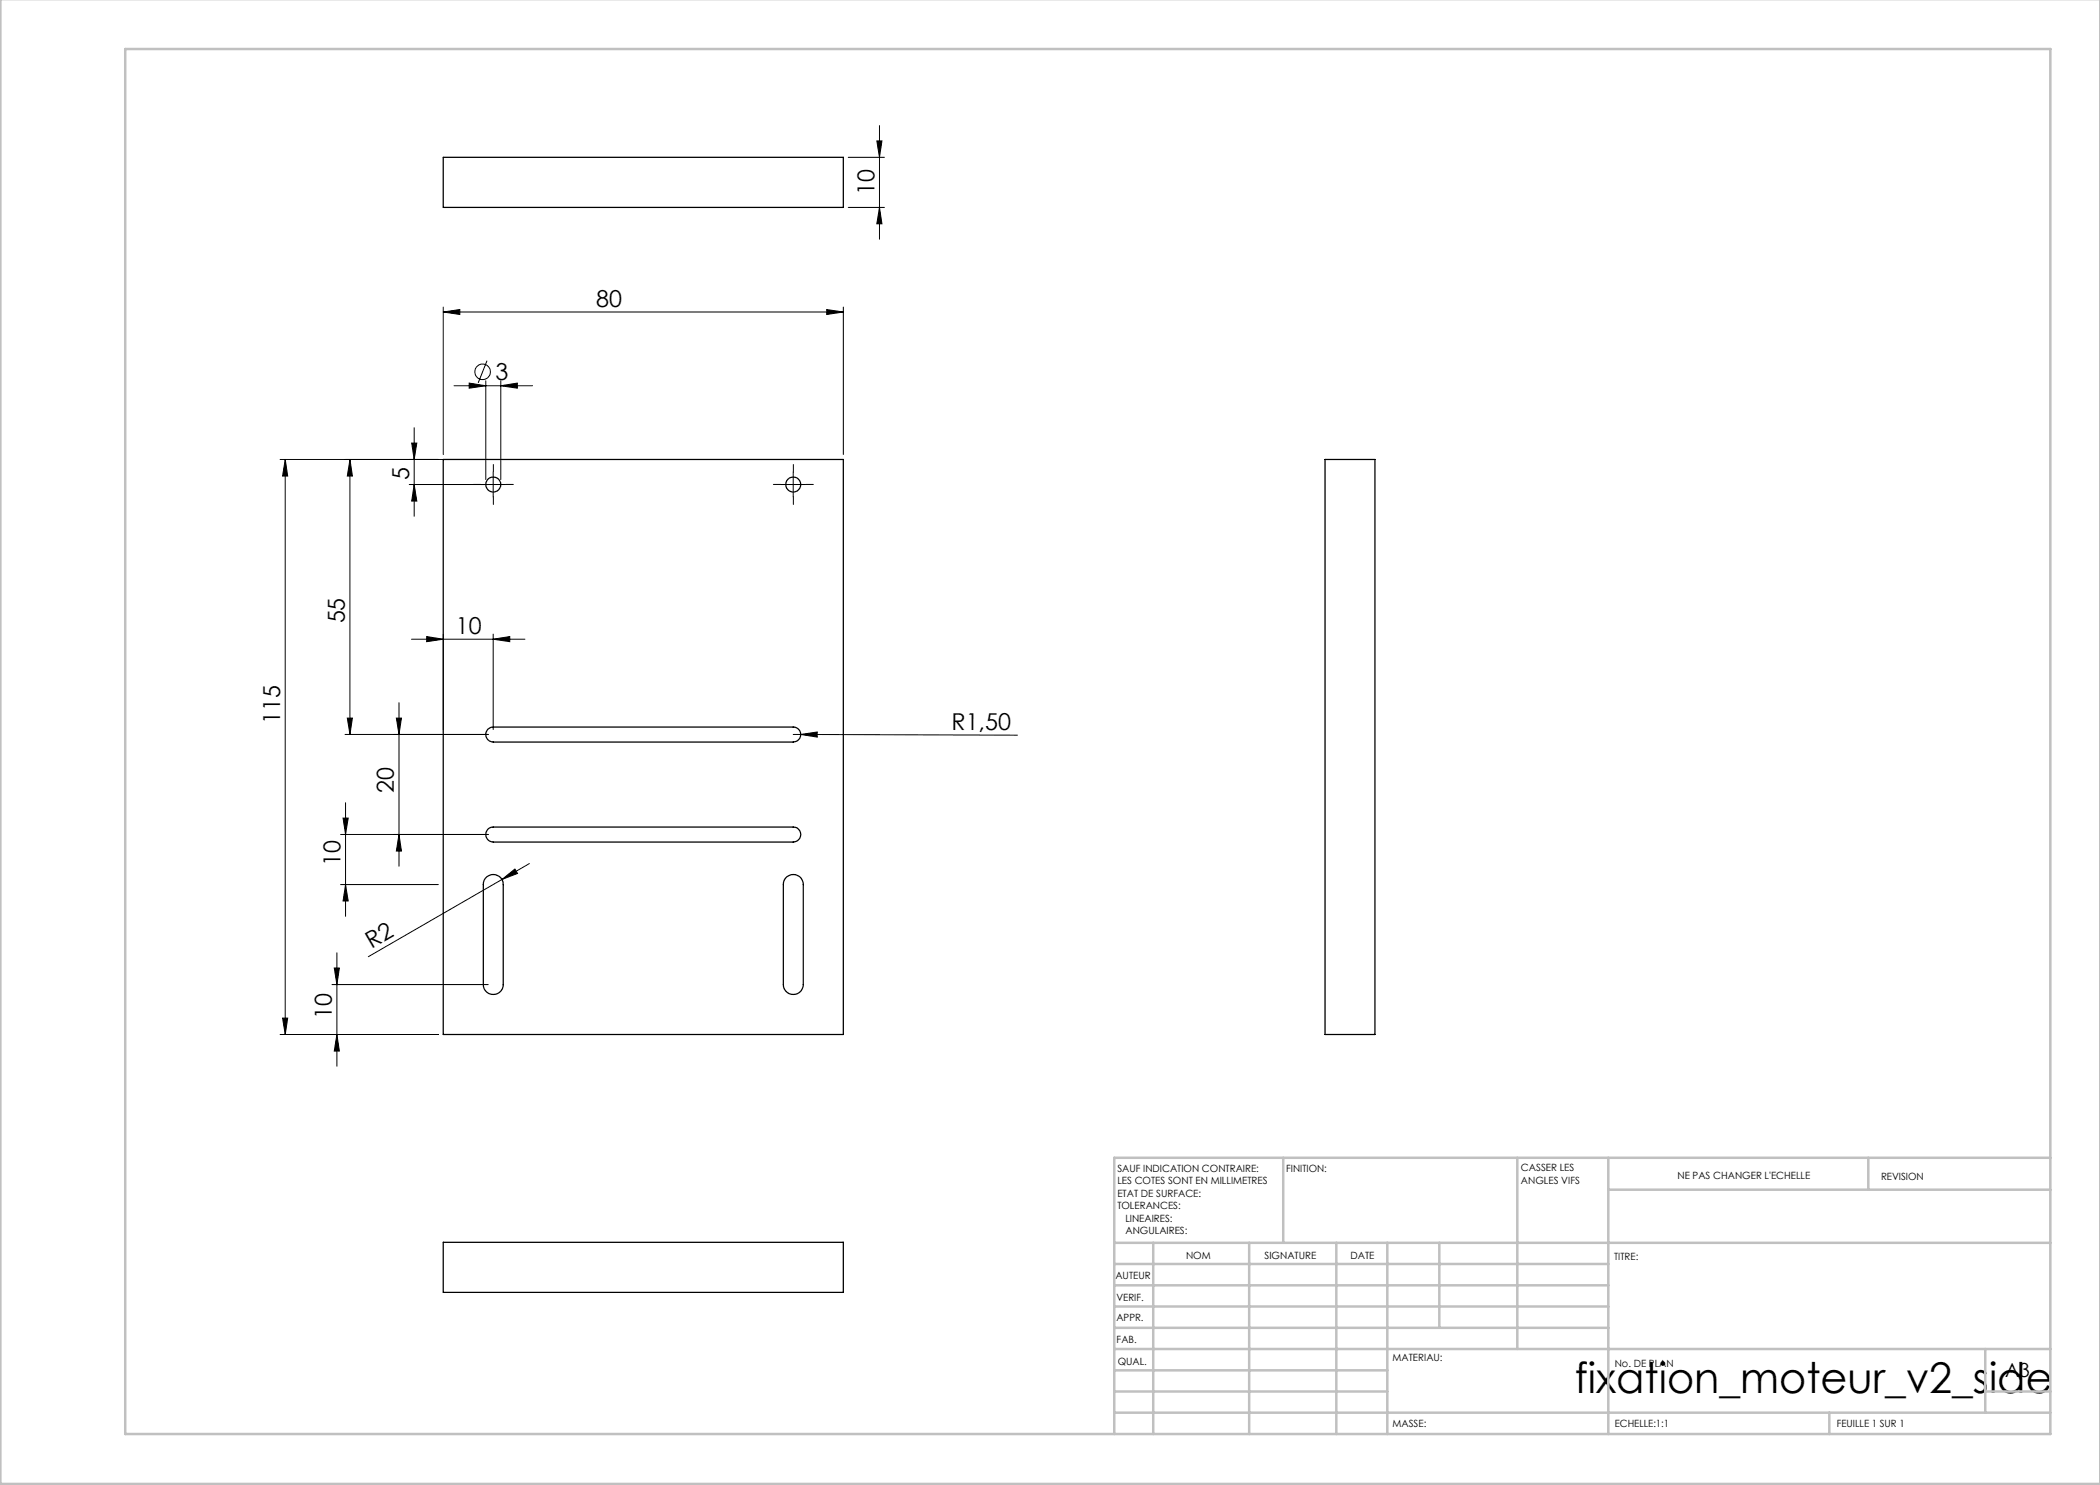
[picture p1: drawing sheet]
<svg xmlns="http://www.w3.org/2000/svg" width="420mm" height="297mm" viewBox="0 0 420 297" stroke-linecap="round" stroke-linejoin="round" font-family="sans-serif">
<g fill="none" stroke="#000" stroke-width=".2">
<path d="M169.7 31.5h7.2M175.4 28.2h1l-.5 3.3zM175.9 25.1v22.7M169.7 41.5h7.2M175.9 41.5l.5 3.3h-1zM88.7 62.4l3.3-.5v1zM88.7 61.4v29.5M88.7 62.4h80M90.8 77.1h15.7M93.8 76.6l3.4 .5-3.4 .5zM97.2 76.2v19.7M97.4 72.1l-1.8 4.5"/>
<path d="M100.2 77.1l3.3-.5v1zM100.2 76.2v19.7M165.3 61.9l3.4 .5-3.4 .5zM168.7 61.4v29.5M56 91.9h41.6M57 91.9l.5 3.3h-1zM57 91.9v115M70 91.9l.5 3.3h-1zM70 91.9v55M81.8 96.9h19.3M82.3 88.6h1.1l-.6 3.3zM82.8 85.5v17.8"/>
<path d="M82.8 96.9l.6 3.3h-1.1zM98.6 94.4v5M156.1 96.9h5M158.6 94.4v5M82.3 127.8h22.7M85.3 127.3l3.4 .5-3.4 .5zM88.7 126.8v19.1M98.6 127.8l3.4-.5v1zM98.6 126.8v19.1M69 146.9h28.6M69.5 143.6h1l-.5 3.3zM79.3 143.6h1l-.5 3.3z"/>
<path d="M79.8 140.5v32.7M158.6 146.9h1.6M160.2 146.9l3.2-.5v1zM160.2 146.9l43.3 .1M68.1 176.9h19.6M68.1 166.9h29.5M68.6 163.6h1l-.5 3.3zM69.1 176.9l.5 3.3h-1zM69.1 160.5v22.8M79.8 166.9l.5 3.3h-1zM100.4 175.9l2.6-2.1 .5 .9zM105.9 172.7l-32.2 18.6"/>
<path d="M66.4 196.9h31.2M66.9 193.6h1l-.5 3.3zM67.4 190.6v22.7M56 206.9h31.7M56.5 203.6h1l-.5 3.3zM67.4 206.9l.5 3.3h-1z"/>
<circle cx="96.5" cy="74.4" r="1.56"/>
</g>
<path d="M96.2 96.9h-1.5M98.7 94.4v-1.5M98.7 99.4v1.5M101.2 96.9h1.5M156.2 96.9h-1.5M158.7 94.4v-1.5M158.7 99.4v1.5M161.2 96.9h1.5" fill="none" stroke="#000" stroke-width=".2" stroke-dasharray="30.5 1.3 1.3 1.3"/>
<g fill="none" stroke="#c0c0c0" stroke-width=".5">
<path d="M.1 -.1v296.9h419.9M25 9.8h385.1v277h-385.1zM256.6 231.6v17M303.5 231.6v38.2M321.7 231.6v55.2M321.7 237.9h88.4M373.7 231.6v6.3M410.1 231.6h-187.3v55.2M222.8 248.6h187.3M222.8 257.1h98.9M222.8 252.8h98.9M230.6 248.6v38.2"/>
<path d="M249.8 248.6v38.2M267.3 248.6v38.2M277.5 248.6v38.2M287.9 248.6v17M222.8 265.6h98.9M222.8 261.3h98.9M222.8 278.3h54.7M222.8 274.1h54.7M222.8 269.8h187.3M397.1 278.3h13M397.1 269.8v12.7M222.8 282.5h187.3"/>
<path d="M365.9 282.5v4.3"/>
</g>
<g fill="#000">
<path d="M160.2 146.9l3.2-.5v1zM100.4 175.9l2.6-2.1 .5 .9z"/>
<path d="M88.7 62.4l3.3-.5v1zM165.3 61.9l3.4 .5-3.4 .5z"/>
<path d="M93.8 76.6l3.4 .5-3.4 .5zM100.2 77.1l3.3-.5v1z"/>
<path d="M57 91.9l.5 3.3h-1zM56.5 203.6h1l-.5 3.3zM70 91.9l.5 3.3h-1zM69.5 143.6h1l-.5 3.3zM66.9 193.6h1l-.5 3.3zM67.4 206.9l.5 3.3h-1zM175.4 28.2h1l-.5 3.3zM175.9 41.5l.5 3.3h-1z"/>
<path d="M82.8 96.9l.6 3.3h-1.1zM82.3 88.6h1.1l-.6 3.3z"/>
<path d="M85.3 127.3l3.4 .5-3.4 .5zM98.6 127.8l3.4-.5v1z"/>
<path d="M79.3 143.6h1l-.5 3.3zM79.8 166.9l.5 3.3h-1z"/>
<path d="M69.1 176.9l.5 3.3h-1zM68.6 163.6h1l-.5 3.3z"/>
</g>
<g fill="none" stroke="#000" stroke-width=".25">
<path d="M88.7 31.5h80v10h-80zM88.7 91.9h80v115h-80zM265 91.9h10v115h-10zM97.6 145.8l.6-.4h.4h60a1.5 1.5 0 0 1 1.6 1.5 1.5 1.5 0 0 1-1.6 1.5h-60a1.52 1.52 0 0 1-1.3-.9 1.52 1.52 0 0 1 .3-1.7zM97.4 175.3a2.02 2.02 0 0 1 2.1-.2 2.02 2.02 0 0 1 1.1 1.8v20a1.99 1.99 0 0 1-1.9 2 1.99 1.99 0 0 1-2-2v-20a1.91 1.91 0 0 1 .7-1.6zM97.6 165.8l.3-.2 .7-.2h60a1.5 1.5 0 0 1 1.6 1.5 1.5 1.5 0 0 1-1.6 1.5h-60a1.52 1.52 0 0 1-1.3-.9 1.52 1.52 0 0 1 .3-1.7zM157.4 175.3a2.02 2.02 0 0 1 2.1-.2 2.02 2.02 0 0 1 1.2 1.8v20a1.99 1.99 0 0 1-2 2 1.99 1.99 0 0 1-2-2v-20a1.91 1.91 0 0 1 .7-1.6zM88.7 248.5h80v10h-80z"/>
<circle cx="98.6" cy="96.9" r="1.51"/>
<circle cx="158.7" cy="96.9" r="1.51"/>
</g>
<text font-size="8.5" x="315" y="278.5">fixation_moteur_v2_side</text>
<g font-size="4.7">
<text x="174.9" y="39" transform="rotate(-90 174.9 39)">10</text>
<text x="119.3" y="61.4">80</text>
<text x="99.1" y="76.1">3</text>
<text x="81.8" y="96" transform="rotate(-90 81.8 96)">5</text>
<text x="69" y="124.7" transform="rotate(-90 69 124.7)">55</text>
<text x="91.2" y="126.8">10</text>
<text x="56" y="144.8" transform="rotate(-90 56 144.8)">115</text>
<text x="190.3" y="146">R1,50</text>
<text x="78.8" y="158.6" transform="rotate(-90 78.8 158.6)">20</text>
<text x="68.1" y="173.1" transform="rotate(-90 68.1 173.1)">10</text>
<text x="74.3" y="189.8" transform="rotate(-30 74.3 189.8)">R2</text>
<text x="66.4" y="203.8" transform="rotate(-90 66.4 203.8)">10</text>
</g>
<text font-size="3.9" x="401" y="275.4">A3</text>
<g font-size="2">
<text x="223.5" y="234.4">SAUF INDICATION CONTRAIRE:</text>
<text x="223.5" y="236.9">LES COTES SONT EN MILLIMETRES</text>
<text x="223.5" y="239.4">ETAT DE SURFACE:</text>
<text x="257.2" y="234.4">FINITION:</text>
<text x="304.2" y="234.3">CASSER LES</text>
<text x="304.2" y="236.8">ANGLES VIFS</text>
<text x="335.5" y="235.8">NE PAS CHANGER L'ECHELLE</text>
<text x="376.2" y="236">REVISION</text>
<text x="223.5" y="241.9">TOLERANCES:</text>
<text x="225.1" y="244.4">LINEAIRES:</text>
<text x="225.1" y="246.9">ANGULAIRES:</text>
<text x="237.2" y="251.8">NOM</text>
<text x="252.9" y="251.7">SIGNATURE</text>
<text x="270.1" y="251.7">DATE</text>
<text x="223.1" y="255.9">AUTEUR</text>
<text x="322.8" y="252">TITRE:</text>
<text x="223.3" y="260.1">VERIF.</text>
<text x="223.3" y="264.2">APPR.</text>
<text x="223.3" y="268.6">FAB.</text>
<text x="223.5" y="272.9">QUAL.</text>
<text x="278.5" y="272.3">MATERIAU:</text>
<text x="323" y="273.4">No. DE PLAN</text>
<text x="278.5" y="285.3">MASSE:</text>
<text x="323" y="285.4">ECHELLE:1:1</text>
<text x="367.4" y="285.4">FEUILLE 1 SUR 1</text>
</g>
</svg>
